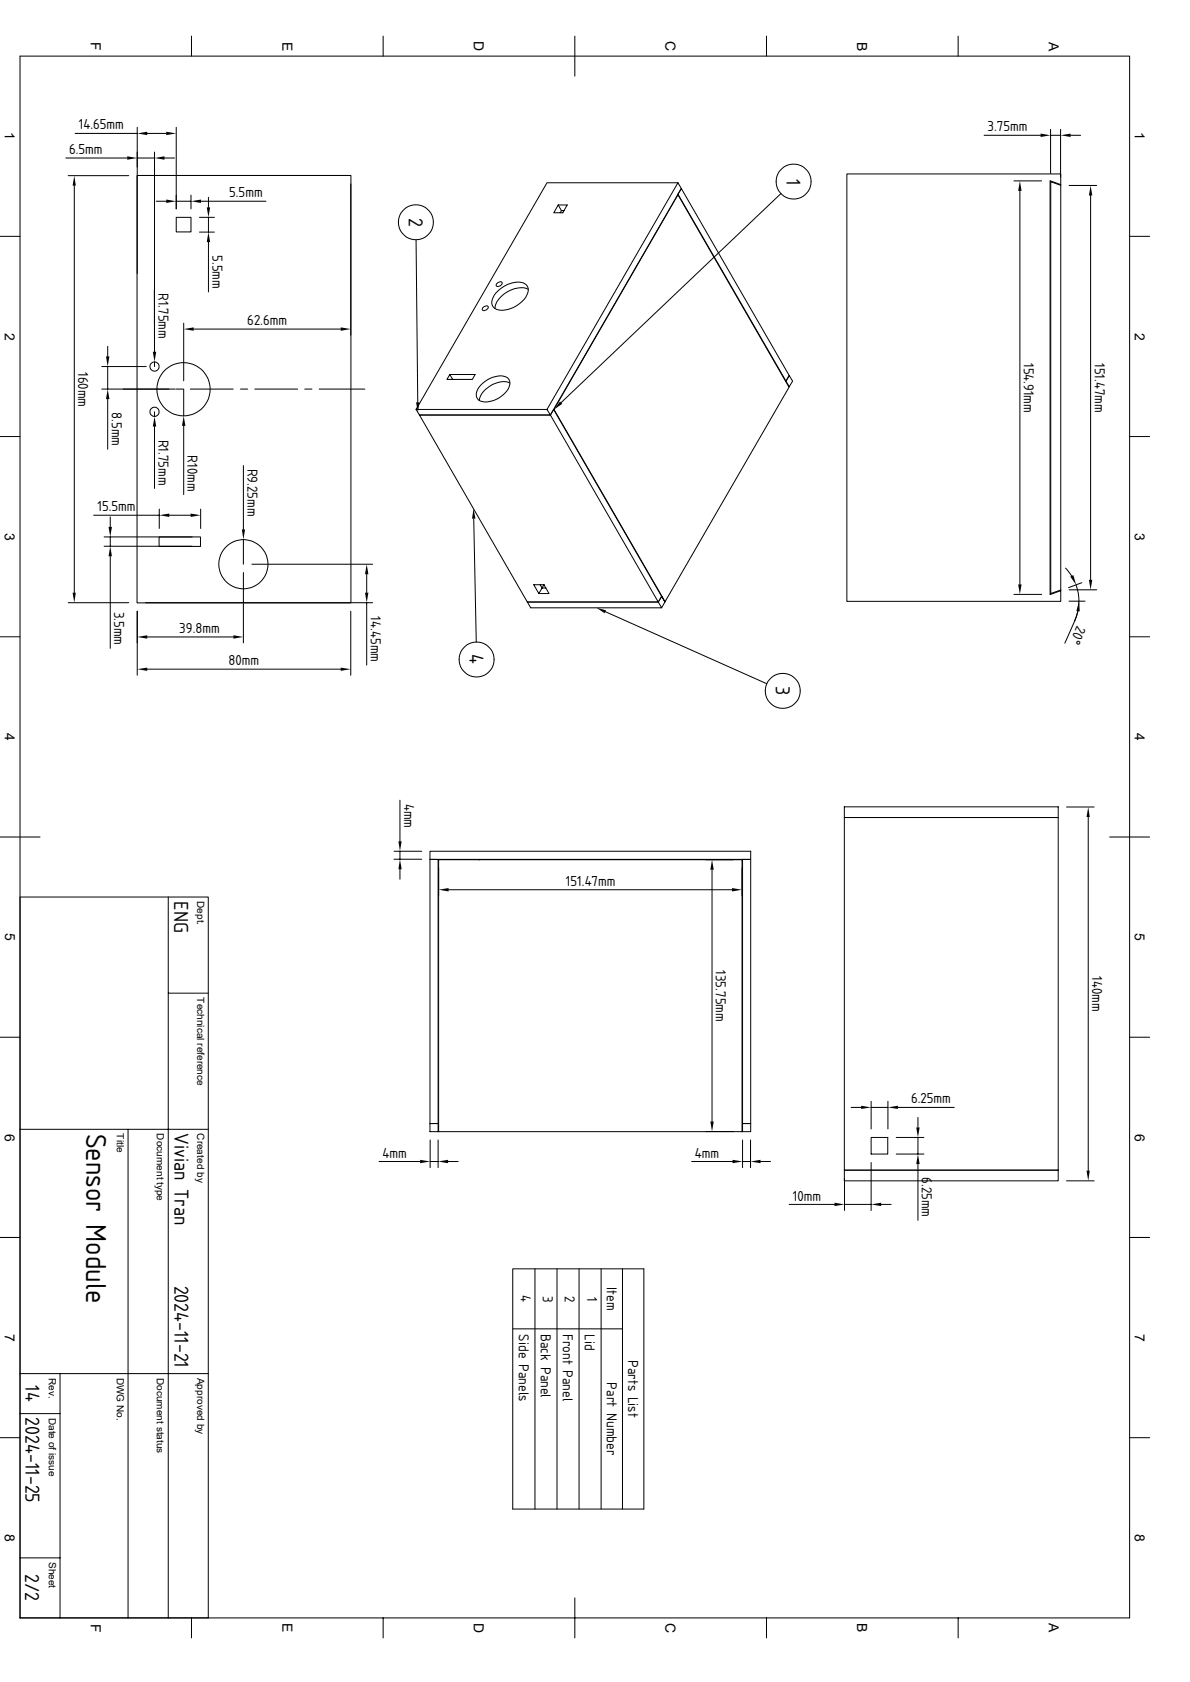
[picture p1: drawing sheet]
<svg xmlns="http://www.w3.org/2000/svg" width="297mm" height="420mm" viewBox="0 0 297 420" stroke-linecap="round" stroke-linejoin="round" font-family="sans-serif">
<g fill="none" stroke="#000" stroke-width=".25">
<path d="M5 14h276.9v390h-276.9zM47.8 9v5M95.6 9v5M143.5 9v10M191.3 9v5M239.1 9v5M16.4 39.5h15.3M18.8 33.3h15.4M34.2 39.5h4.4M34.2 31.8v36.5M36.7 33.3h4.8M38.6 38v51.4"/>
<path d="M41.1 39.5h2.5M44 31.8v20.4M245.6 33.8h14.1M262.2 32.3v11M262.2 33.8h2.5M264.7 32.3v11.9M267.2 33.8h2.5M0 59h5M17 43.9h15.1M18.5 46.4v101.6M34.2 43.8h53.4v106.7h-53.4zM39 50.2h2.5"/>
<path d="M44 50.2h3.7M44 54.3h3.7v3.6h-3.7zM47.7 48.7v3.5M49.8 54.3h3.7M49.8 58h3.7M50.2 50.2h16.2M52 49.3v2.5M52 54.3v3.7M87.5 45.9v37.8M103.8 59.9l.5 40.6M136.5 45.6h32.7l.9 1.5-32.7 56.5h-32.7l-.9-1.4zM139.3 51.2l-1.1 1.9h2.3l1.1-1.9h-2.3l.8 1.4-.3 .5"/>
<path d="M140.1 52.6h.7M140.5 52.6l.1 .2M169.1 48.6h.1M169.2 45.6l-32.7 56.6 .9 1.4h-32.7M170.1 47.1l26.9 46.7-.8 1.4-27-46.7zM194.9 48.3l-54.9 52.2M211.4 43.4h53.4v2.7l-2.7-1v103.4l2.7-1v2.7h-53.4zM253.1 45.2h6.9M254.6 47.7v98.2M262.3 45.4l2.5 .9v101l-2.5 .9zM264.8 46.1v.2M266.8 46.3h6.9"/>
<path d="M272.2 48.8v96M281.9 59h5M38.5 72.4l.1 15.4M52 60.5v12.4M120.5 76.9a.82 .82 0 0 1 1.4-.2 .93 .93 0 0 1-1.5 .6zM124.1 70.7l1-.3a.61 .61 0 0 1 .2 .7 .61 .61 0 0 1-.7 .4h-.5l-.2-.1zM124.2 72.7a7 7 0 0 1 6.4-2 1.98 1.98 0 0 1 .9 3 7.1 7.1 0 0 1-7.5 3.6 1.98 1.98 0 0 1-.9-3.1zM131.8 72.3a5.7 5.7 0 0 0-5.7 .9 5.4 5.4 0 0 0-2.6 3.8M25.4 97.2h18.3M25.4 91.5h11.1M26.9 86.5v2.5M26.9 91.5v5.7"/>
<path d="M26.9 99.7v12.5M38.6 90.3v1.2M43.9 97.2h1.8M45.8 80.7v14.4M45.8 97.2v6.6M47.5 97.2h10.7M48.3 82.2h36.7M60 97.2h1.8M63.6 97.2h10.7M76.1 97.2h1.8M79.7 97.2h11.4M112.3 93.5l-.8 1.2h6.4l.7-1.2h-6.3l.7 1.2"/>
<path d="M120.2 96a6.1 6.1 0 0 1 6.3-1.8 2.31 2.31 0 0 1-.1 3.6 6.4 6.4 0 0 1-6.4 2.4 1.87 1.87 0 0 1-.8-2.9zM127.3 95.6a6.1 6.1 0 0 0-6.7 2.2l-.8 1.4-.2 .8M196.9 96.5l.1 .1M197 93.8l.8 1.4-.8 1.4-.8-1.4zM0 109h5M38.6 102.8v1.2M38.6 106.5v15.5M45.8 106.3v17.2M60.7 116.2v16M103.8 102.2h32.7M104.7 103.6l26.9 46.7h32.7l.8-1.4M138.2 102.2l26.9 46.7-.8 1.4 .8 1.5h-32.6l-.9-1.5h32.7l-26.9-46.7z"/>
<path d="M138.3 102.2l-.1 .1M281.9 109h5M23.4 128.7h16.4M26 134.1h22M26 136.4h22M27.5 129.1v2.5M27.5 134.1v2.3M27.5 138.9v23M39.7 134.1h10.3v2.3h-10.3zM39.8 127.1v4.9M42.2 128.7h5.4M50.1 127.1v4.9"/>
<path d="M60.7 134.7v6.2M118.2 129.5l.7 30.8M0 159h5M17 150.5h15.1M34.2 152.6v16M36.3 150.5h56.7M36.7 159h21.6M60.7 143v17.5M62.9 140.9h30.1M87.5 152.6v16M91.5 143.4v4.6M91.5 150.5v15.6"/>
<path d="M134.8 146l.5 .8M135.3 146.8h.9M135.8 146h-2.6l1.3 2.2 .8-1.4M135.8 146l1.2 2.2h-2.5M135.8 146l-.5 .8M151.1 152.7l40.3 18M165.1 148.9l.8 1.4-.8 1.5M166 150.2l30.9-53.5-27.7-48.1-30.9 53.6 27.6 48.1M253.1 148.4h6.9M264.8 147.3v.2M265.9 141.9l1.6 1.9M266.8 150.1h4"/>
<path d="M266.8 147.3h6.9M268.3 155l-2.5 5.6M268.6 146a11.8 11.8 0 0 1-.4 9M269 152.6l-.7 2.4M270 145.5l-3.3 1.2M281.9 159h5M36.7 167.1h48.3M99.8 199.8v10.3M0 209h10M98.3 214.5h6.9M98.3 212.6h6.9M99.8 212.6v1.9"/>
<path d="M99.8 217v2.5M107.3 212.6h80.1v2h-80.1zM107.3 214.6h2v65.9h-2zM109.3 214.7h.2M109.5 216.7v6.9M109.8 214.6l-.3 .1M119.3 214.6l.3 .1M176.2 214.7h6.9M177.7 217.2v62.8M185.2 216.7v6.9M185.2 214.7h.1M185.3 214.6h2.1v65.9h-2.1z"/>
<path d="M210.7 204.1h53.4v88.1h-53.4zM210.7 201.5h53.4v2.6h-53.4zM266.2 201.5h6.9M271.6 204v88.3M276.9 209h10M5 224h47v180M42 224v180M112 222.2h70.7M0 259h5M42 248h10M281.9 259h5M212.4 276.5h2.5"/>
<path d="M217.4 275v6.9M217.4 276.5h4.2M221.6 275v6.9M224.1 276.5h14.1M229.1 279v2.5M5 282h47M32 282v122M94.6 290h10.3M107.3 280.5h2v2.1h-2zM107.4 284.6v6.9M107.4 290h1.9M109.3 284.6v6.9"/>
<path d="M109.3 282.6h.2v-67.9h75.7v67.9h-75.7M111.8 290h2.5M172.6 290h10.2M176.2 282.5h6.9M185.2 282.6h.1M185.3 280.5h2.1v2.1h-2.1zM185.3 290h2M185.3 284.6v6.9M187.3 284.6v6.9M189.8 290h2.5M210.7 292.2h53.4v2.7h-53.4zM210.8 294.3v8"/>
<path d="M217.4 284h4.2v4.2h-4.2zM217.4 290.3v12M223.7 284h6.9M223.7 288.2h6.9M229.1 284v4.2M229.1 290.7v14M266.2 294.9h6.9M0 309h5M128 316.8h32.7v60h-32.7zM133.5 316.8v60M139 316.8v60M144.5 316.8v60"/>
<path d="M150 316.8v60M155.4 316.8v60M197 300.7h11.3M210.8 300.7h6.6M219.9 300.7h2.5M281.9 309h5M128 331.8h27.4M0 359h5M5 353h10M5 343h47M15 343v61M281.9 359h5"/>
<path d="M5 389h10M143.5 399v10M47.8 404v5M95.6 404v5M191.3 404v5M239.1 404v5"/>
<circle cx="103.8" cy="55.5" r="4.4"/>
<circle cx="198.1" cy="45.3" r="4.4"/>
<circle cx="38.6" cy="91.5" r="1.15"/>
<circle cx="45.8" cy="97.2" r="6.6"/>
<circle cx="38.6" cy="102.8" r="1.15"/>
<circle cx="60.7" cy="140.9" r="6.1"/>
<circle cx="118.9" cy="164.7" r="4.4"/>
<circle cx="195.4" cy="172.5" r="4.4"/>
</g>
<g fill="#000">
<path d="M31.7 39l2.5 .5-2.5 .4zM34.2 33.3l2.5-.4v.8zM38.6 39.5l2.5-.5v.9zM41.5 32.9l2.5 .4-2.5 .4zM259.7 33.4l2.5 .4-2.5 .4zM264.7 33.8l2.5-.4v.8zM18.5 43.9l.4 2.5h-.8zM41.5 49.8l2.5 .4-2.5 .5zM47.7 50.2l2.5-.4v.9zM51.6 51.8h.9l-.5 2.5zM254.6 45.2l.4 2.5h-.9zM272.2 46.3l.4 2.5h-.8z"/>
<path d="M52 58l.5 2.5h-.9zM26.5 89h.8l-.4 2.5zM26.9 97.2l.4 2.5h-.8zM38.1 87.8h.9l-.4 2.5zM45.8 82.2l2.5-.5v.9zM85 81.7l2.5 .5-2.5 .4zM38.6 104l.4 2.5h-.9zM45.8 103.8l.5 2.5h-.9zM103.8 100.5h.9l-.4 2.5zM139.8 100.2l.5 .6-2 1.5zM27.1 131.6h.8l-.4 2.5zM27.5 136.4l.4 2.5h-.8z"/>
<path d="M39.8 128.7l2.4-.5v.9zM47.6 128.2l2.5 .5-2.5 .4zM60.4 132.2h.8l-.5 2.5zM118.2 127l.5 2.5h-.9zM18.1 148h.8l-.4 2.5zM34.2 159l2.5-.4v.9zM58.3 158.6l2.4 .4-2.4 .5zM91.5 140.9l.4 2.5h-.8zM91.1 148h.8l-.4 2.5zM148.8 151.7l2.5 .7-.4 .7zM254.1 145.9h.9l-.4 2.5zM267.1 144l.8-.4 .7 2.4z"/>
<path d="M269.3 150.1l.2 2.6-.9-.1zM271.8 144.8h.8l-.4 2.5zM34.2 167.1l2.5-.4v.8zM85 166.7l2.5 .4-2.5 .4zM99.8 214.5l.4 2.5h-.8zM99.4 210.1h.8l-.4 2.5zM177.7 214.7l.4 2.5h-.8zM271.6 201.5l.4 2.5h-.8zM109.5 222.2l2.5-.5v.9zM182.7 221.7l2.5 .5-2.5 .4zM214.9 276.1l2.5 .4-2.5 .4zM221.6 276.5l2.5-.4v.8z"/>
<path d="M104.9 289.6l2.5 .4-2.5 .4zM109.3 290l2.5-.4v.8zM177.3 280h.8l-.4 2.5zM182.8 289.6l2.5 .4-2.5 .4zM187.3 290l2.5-.4v.8zM228.7 281.5h.8l-.4 2.5zM229.1 288.2l.4 2.5h-.8zM271.2 292.3h.8l-.4 2.6zM208.3 300.3l2.5 .4-2.5 .5zM217.4 300.7l2.5-.4v.9z"/>
</g>
<text font-size="6.8" x="21.5" y="283.1" transform="rotate(90 21.5 283.1)">Sensor Module</text>
<g font-size="4.7">
<text x="196.3" y="44.7" transform="rotate(90 196.3 44.7)">1</text>
<text x="102.1" y="54.4" transform="rotate(90 102.1 54.4)">2</text>
<text x="117.2" y="163.4" transform="rotate(90 117.2 163.4)">4</text>
<text x="193.6" y="171.4" transform="rotate(90 193.6 171.4)">3</text>
<text x="43.5" y="225" transform="rotate(90 43.5 225)">ENG</text>
<text x="43.5" y="282.9" transform="rotate(90 43.5 282.9)">Vivian Tran</text>
<text x="43.5" y="321" transform="rotate(90 43.5 321)">2024-11-21</text>
<text x="6.4" y="345.9" transform="rotate(90 6.4 345.9)">14</text>
<text x="6.4" y="353.9" transform="rotate(90 6.4 353.9)">2024-11-25</text>
<text x="6.3" y="393.1" transform="rotate(90 6.3 393.1)">2/2</text>
</g>
<g font-size="3.5">
<text x="22.6" y="10.5" transform="rotate(90 22.6 10.5)">F</text>
<text x="70.5" y="10.4" transform="rotate(90 70.5 10.4)">E</text>
<text x="118.3" y="10.2" transform="rotate(90 118.3 10.2)">D</text>
<text x="166.1" y="10.2" transform="rotate(90 166.1 10.2)">C</text>
<text x="214" y="10.4" transform="rotate(90 214 10.4)">B</text>
<text x="261.8" y="10.4" transform="rotate(90 261.8 10.4)">A</text>
<text x="1.2" y="33.1" transform="rotate(90 1.2 33.1)">1</text>
<text x="283.2" y="33.1" transform="rotate(90 283.2 33.1)">1</text>
<text x="1.2" y="83" transform="rotate(90 1.2 83)">2</text>
<text x="283.2" y="83.1" transform="rotate(90 283.2 83.1)">2</text>
<text x="1.2" y="133" transform="rotate(90 1.2 133)">3</text>
<text x="283.2" y="133" transform="rotate(90 283.2 133)">3</text>
<text x="1.2" y="183.1" transform="rotate(90 1.2 183.1)">4</text>
<text x="283.2" y="183.1" transform="rotate(90 283.2 183.1)">4</text>
<text x="1.3" y="233" transform="rotate(90 1.3 233)">5</text>
<text x="283.3" y="233" transform="rotate(90 283.3 233)">5</text>
<text x="1.2" y="283" transform="rotate(90 1.2 283)">6</text>
<text x="283.2" y="283" transform="rotate(90 283.2 283)">6</text>
<text x="1.2" y="333" transform="rotate(90 1.2 333)">7</text>
<text x="283.2" y="333" transform="rotate(90 283.2 333)">7</text>
<text x="1.2" y="383" transform="rotate(90 1.2 383)">8</text>
<text x="283.2" y="383" transform="rotate(90 283.2 383)">8</text>
<text x="22.6" y="405.4" transform="rotate(90 22.6 405.4)">F</text>
<text x="70.5" y="405.3" transform="rotate(90 70.5 405.3)">E</text>
<text x="118.3" y="405.2" transform="rotate(90 118.3 405.2)">D</text>
<text x="166.1" y="405.2" transform="rotate(90 166.1 405.2)">C</text>
<text x="214" y="405.3" transform="rotate(90 214 405.3)">B</text>
<text x="261.8" y="405.3" transform="rotate(90 261.8 405.3)">A</text>
</g>
<g font-size="3.4">
<text x="19.6" y="32.3">14.65mm</text>
<text x="246.5" y="32.8">3.75mm</text>
<text x="17.2" y="38.5">6.5mm</text>
<text x="57.2" y="49.2">5.5mm</text>
<text x="53" y="63.7" transform="rotate(90 53 63.7)">5.5mm</text>
<text x="39.5" y="73.2" transform="rotate(90 39.5 73.2)">R1.75mm</text>
<text x="61.7" y="81.2">62.6mm</text>
<text x="19.5" y="92.8" transform="rotate(90 19.5 92.8)">160mm</text>
<text x="255.6" y="90.6" transform="rotate(90 255.6 90.6)">154.91mm</text>
<text x="273.2" y="90.6" transform="rotate(90 273.2 90.6)">151.47mm</text>
<text x="27.9" y="102.9" transform="rotate(90 27.9 102.9)">8.5mm</text>
<text x="39.6" y="109.8" transform="rotate(90 39.6 109.8)">R1.75mm</text>
<text x="46.8" y="113.7" transform="rotate(90 46.8 113.7)">R10mm</text>
<text x="61.8" y="117" transform="rotate(90 61.8 117)">R9.25mm</text>
<text x="24.3" y="127.6">15.5mm</text>
<text x="28.5" y="152.7" transform="rotate(90 28.5 152.7)">3.5mm</text>
<text x="92.5" y="153.9" transform="rotate(90 92.5 153.9)">14.45mm</text>
<text x="44.7" y="158">39.8mm</text>
<text x="268.9" y="156.2" transform="rotate(114 268.9 156.2)">20°</text>
<text x="57" y="166.1">80mm</text>
<text x="100.8" y="200.7" transform="rotate(90 100.8 200.7)">4mm</text>
<text x="141.2" y="221.2">151.47mm</text>
<text x="178.7" y="242.3" transform="rotate(90 178.7 242.3)">135.75mm</text>
<text x="272.6" y="243.8" transform="rotate(90 272.6 243.8)">140mm</text>
<text x="227.4" y="275.5">6.25mm</text>
<text x="95.5" y="289.1">4mm</text>
<text x="173.4" y="289.1">4mm</text>
<text x="230.1" y="294" transform="rotate(90 230.1 294)">6.25mm</text>
<text x="197.9" y="299.8">10mm</text>
<text x="130" y="323.4" transform="rotate(90 130 323.4)">4</text>
<text x="135.5" y="323.5" transform="rotate(90 135.5 323.5)">3</text>
<text x="141" y="323.5" transform="rotate(90 141 323.5)">2</text>
<text x="146.5" y="323.9" transform="rotate(90 146.5 323.9)">1</text>
<text x="151.4" y="321.4" transform="rotate(90 151.4 321.4)">Item</text>
<text x="129.5" y="333.2" transform="rotate(90 129.5 333.2)">Side Panels</text>
<text x="135" y="333.1" transform="rotate(90 135 333.1)">Back Panel</text>
<text x="140.5" y="333.1" transform="rotate(90 140.5 333.1)">Front Panel</text>
<text x="146" y="333.1" transform="rotate(90 146 333.1)">Lid</text>
<text x="156.8" y="339.6" transform="rotate(90 156.8 339.6)">Parts List</text>
<text x="151.4" y="345.2" transform="rotate(90 151.4 345.2)">Part Number</text>
</g>
<g font-size="2.5">
<text x="49.2" y="225" transform="rotate(90 49.2 225)">Dept.</text>
<text x="49.2" y="249" transform="rotate(90 49.2 249)">Technical reference</text>
<text x="29.2" y="283" transform="rotate(90 29.2 283)">Title</text>
<text x="39.2" y="283" transform="rotate(90 39.2 283)">Document type</text>
<text x="49.2" y="283" transform="rotate(90 49.2 283)">Created by</text>
<text x="12.2" y="344" transform="rotate(90 12.2 344)">Rev.</text>
<text x="29.2" y="344" transform="rotate(90 29.2 344)">DWG No.</text>
<text x="39.2" y="344" transform="rotate(90 39.2 344)">Document status</text>
<text x="49.2" y="344" transform="rotate(90 49.2 344)">Approved by</text>
<text x="12.2" y="354" transform="rotate(90 12.2 354)">Date of issue</text>
<text x="12.2" y="390" transform="rotate(90 12.2 390)">Sheet</text>
</g>
</svg>
